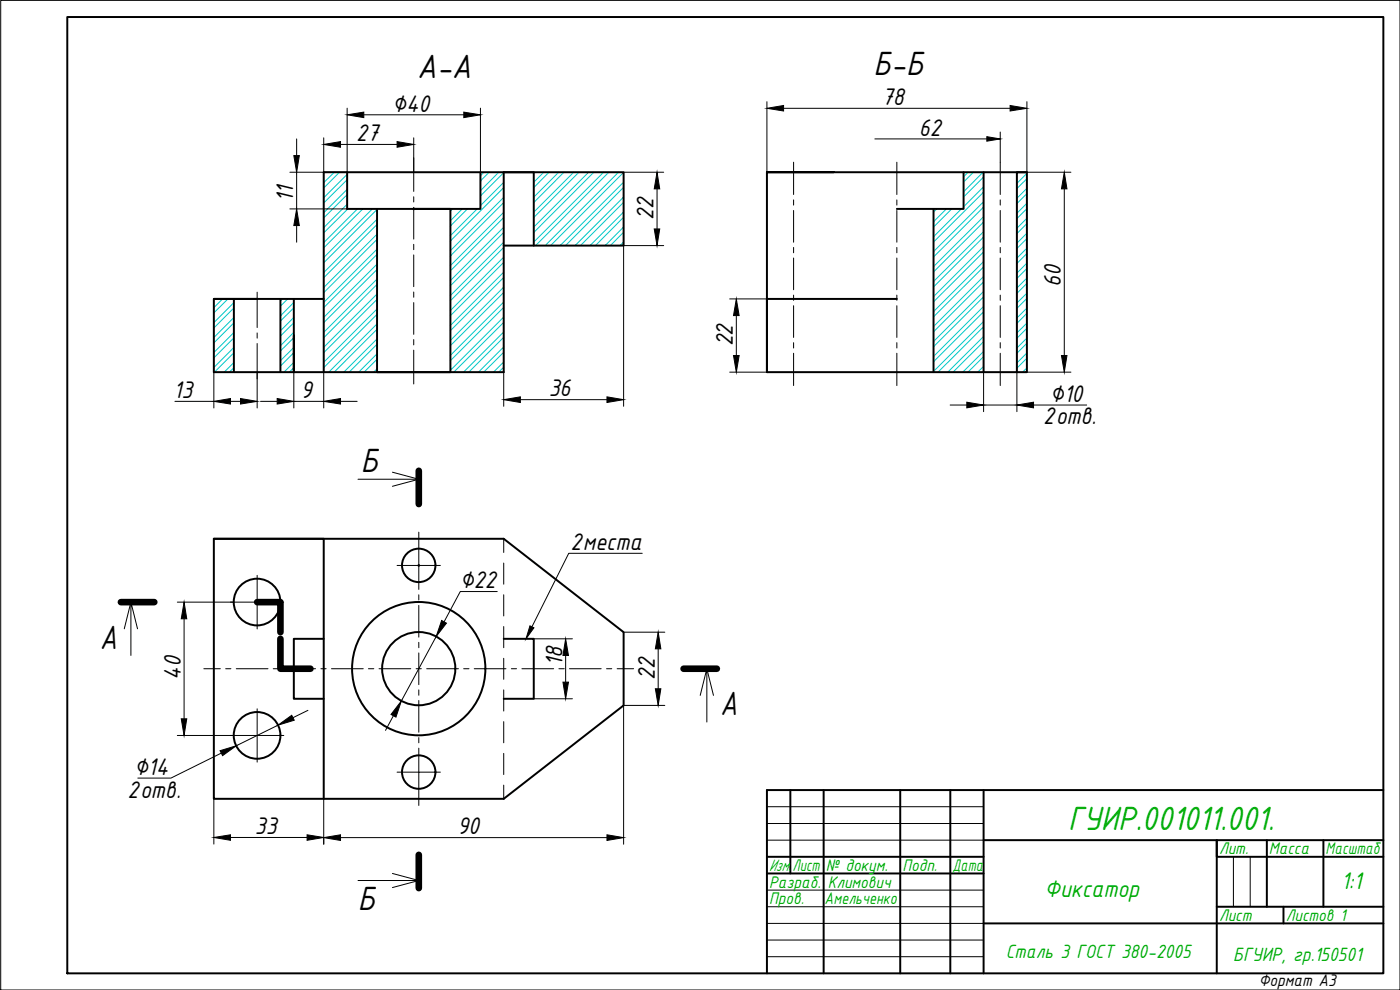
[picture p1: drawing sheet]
<svg xmlns="http://www.w3.org/2000/svg" width="420mm" height="297mm" viewBox="0 0 420 297" stroke-linecap="round" stroke-linejoin="round" font-family="sans-serif">
<!-- layer: 0 -->
<g fill="none" stroke="#000" stroke-width=".3">
<path d="M.2 .1h420v296.9h-420zM107.4 143.8h18.3M117.8 141.7l7.9 2.1-7.9 2.1M39.3 180.7l-2 8M41.3 188.7l-2-8v16M210.1 208.6l2-8v16M212.1 200.6l2 8M230.2 242h65M230.2 247.1h65M230.2 252.1h65M370.2 257.1v15M375.2 257.1v15"/>
<path d="M107.4 264.2h18.3M117.8 262.1l7.9 2.1-7.9 2.1M230.2 267.1h65M230.2 272.1h65M230.2 277.1h65M230.2 282.1h65M230.2 287h65"/>
</g>
<g fill="none" stroke="#000" stroke-width=".59">
<path d="M20.2 5.1h395v286.9h-395zM97.2 51.7h54v60h-87v-22h33zM104.2 51.7v11h40v-11M230.2 51.7v60h78v-60h-78h20M289.2 51.7v11h-20M295.2 51.7v60M308.2 51.7h-3v60M113.2 62.7v49h22v-49h-11M151.2 73.7h36v-22h-36h9v22M280.2 62.7v49M64.2 89.7h13M70.2 89.7v22"/>
<path d="M84.2 89.7v22M88.2 89.7v22v-11M97.2 89.7v22M269.2 89.7h-39v22M64.2 161.7h87l36 28v22l-36 28h-87zM64.2 161.7h33v78M77.2 180.7h7M84.2 191.7v8.9h9M84.2 180.7v9v-4.5M97.2 191.7h-9v18h9M151.2 191.7h9v18h-9M237.2 237.1v25"/>
<path d="M247.2 237.1v54.9M270.2 237.1v54.9M285.2 237.1v54.9M295.2 237.1v54.9M415.2 237.1h-185v54.9M230.2 257.1h65M295.2 252.1h120M380.2 252.1v20M397.2 252.1v20M415.2 257.1h-50v-5v39.9M230.2 262.1h65M295.2 277.1h120"/>
<path d="M365.2 272.1h50M385.2 272.1v5"/>
<circle cx="125.7" cy="169.6" r="5"/>
<circle cx="77.2" cy="180.6" r="7"/>
<circle cx="125.7" cy="200.6" r="20"/>
<circle cx="125.7" cy="200.6" r="11"/>
<circle cx="77.2" cy="220.6" r="7"/>
<circle cx="125.7" cy="231.7" r="5"/>
</g>
<g fill="none" stroke="#000" stroke-width=".3">
<path d="M124.2 47.3v10.1M124.2 59v1.6M238.2 48.7v9.7M238.2 60v1.5M269.2 48.7v9.7M269.2 60v1.5M300.2 48.7v9.7M300.2 60v1.5M124.2 62.2v9.5M124.2 73.3v1.6M124.2 76.5v9.5M238.2 63.1v9.6"/>
<path d="M238.2 74.2v1.6M238.2 77.4v9.5M269.2 63.1v9.6M269.2 74.2v1.6M269.2 77.4v9.5M300.2 63.1v9.6M300.2 74.2v1.6M300.2 77.4v9.5M77.2 87.7v10.6M77.2 99.9v1.6M124.2 87.6v1.6M124.2 90.8v9.5"/>
<path d="M238.2 88.5v1.6M238.2 91.7v9.5M269.2 88.5v1.6M269.2 91.7v9.5M300.2 88.5v1.6M300.2 91.7v9.5M77.2 103.1v10.6M124.2 101.9v1.6M124.2 105.1v10.1M238.2 102.8v1.6M238.2 106v9.7M269.2 102.8v1.6"/>
<path d="M269.2 106v9.7M300.2 102.8v1.6M300.2 106v9.7M125.7 159.7v17.2M77.2 172.6v16.1M119.2 169.7h13M125.7 178.5v1.5M151.2 161.7v4.1M151.2 168.9v6.4M151.2 178.5v6.3M69.2 180.7h15.9M125.7 181.6v9.6"/>
<path d="M125.7 192.7v1.6M125.7 195.9v9.5M151.2 188v6.3M151.2 197.5v6.3M61.2 200.6h4.9M67.7 200.6h1.6M70.9 200.6h9.5M77.2 212.7v8h8M82 200.6h1.6M85.2 200.6h9.5M96.3 200.6h1.6M99.5 200.6h9.5"/>
<path d="M110.6 200.6h1.6M113.7 200.6h9.6M124.9 200.6h1.5M125.7 207v1.6M125.7 210.2v9.5M128.1 200.6h9.5M139.1 200.6h1.7M142.3 200.6h9.5M151.2 207v6.3M151.2 216.5v6.4M153.5 200.6h1.5M156.6 200.6h9.6"/>
<path d="M167.7 200.6h1.6M170.9 200.6h9.5M182 200.6h1.6M185.2 200.6h5M69.2 220.7h8v8M125.7 221.3v1.6M125.7 224.5v7.2h-6.5M132.2 231.7h-6.5v10M151.2 226v6.4M151.2 235.6v4.1"/>
</g>
<g fill="none" stroke="#00c7c7" stroke-width=".3">
<path d="M97.4 51.7l-.2 .2M100.3 51.7l-3.1 3.1M101.9 51.7l-4.7 4.7M104.2 53.9l-7 7M104.2 58.4l-7 7M104.2 52.3l-7 7M104.2 56.8l-7 7M145.2 51.7l-1 1M146.8 51.7l-2.6 2.6M149.7 51.7l-5.5 5.5M151.2 51.8l-7 7M151.2 56.3l-16 16"/>
<path d="M151.2 54.7l-7 7M151.2 59.2l-16 16M160.3 51.7l-.1 .1M163.2 51.7l-3 3M164.8 51.7l-4.6 4.6M167.7 51.7l-7.5 7.5M169.2 51.7l-9 9.1M172.2 51.7l-12 12M173.7 51.7l-13.5 13.6M176.7 51.7l-16.5 16.4M178.2 51.7l-18 18.1M181.1 51.7l-20.9 20.9"/>
<path d="M182.7 51.7l-22 22M185.6 51.7l-22 22M187.2 51.7l-22 22M187.2 56.2l-17.5 17.5M187.2 54.6l-19.1 19.1M187.2 59.1l-14.6 14.6M290.5 51.7l-1.3 1.4M292.1 51.7l-2.9 2.9M295 51.7l-5.8 5.9M295.2 53.1l-6 6M295.2 57.6l-15 15M295.2 56l-6 6"/>
<path d="M305.6 51.7l-.4 .4M308.2 53.6l-3 3M308.2 58.1l-3 3M308.2 52l-3 3M308.2 56.5l-3 3M104.2 61.3l-7 7M104.4 62.7l-7.2 7.2M107.3 62.7l-10.1 10.1M108.9 62.7l-11.7 11.7M111.8 62.7l-14.6 14.6M113.2 62.9l-16 16M113.2 67.3l-16 16"/>
<path d="M113.2 71.8l-16 16M113.2 76.3l-16 16M113.2 65.8l-16 16M113.2 70.3l-16 16M113.2 74.7l-16 16M113.2 79.2l-16 16M135.8 62.7l-.6 .6M138.7 62.7l-3.5 3.5M140.3 62.7l-5.1 5.1M143.2 62.7l-8 8M151.2 60.8l-16 16M151.2 65.3l-16 16"/>
<path d="M151.2 69.8l-16 16M151.2 74.2l-16 16M151.2 78.7l-16 16M151.2 63.7l-16 16M151.2 68.2l-16 16M151.2 72.7l-16 16M151.2 77.2l-16 16M187.2 60.7l-13 13M187.2 65.2l-8.5 8.5M187.2 69.7l-4 4M187.2 63.6l-10.1 10.1M187.2 68.1l-5.6 5.6"/>
<path d="M187.2 72.6l-1.1 1.1M281.1 62.7l-.9 1M284 62.7l-3.8 3.8M285.6 62.7l-5.4 5.4M288.5 62.7l-8.3 8.3M295.2 62.1l-15 15M295.2 66.6l-15 15M295.2 71.1l-15 15M295.2 75.6l-15 15M295.2 60.5l-15 15M295.2 65l-15 15M295.2 69.5l-15 15"/>
<path d="M295.2 74l-15 15M295.2 78.5l-15 15M308.2 62.6l-3 3M308.2 67.1l-3 3M308.2 71.6l-3 3M308.2 76.1l-3 3M308.2 61l-3 3M308.2 65.5l-3 3M308.2 70l-3 3M308.2 74.5l-3 3M308.2 78.9l-3 3M66.8 89.7l-2.6 2.6"/>
<path d="M68.4 89.7l-4.2 4.2M70.2 92.4l-6 6M70.2 96.9l-6 6M70.2 90.8l-6 6M70.2 95.3l-6 6M70.2 99.8l-6 6M84.8 89.7l-.6 .6M86.4 89.7l-2.2 2.1M88.2 92.4l-4 3.9M88.2 96.8l-4 4M88.2 90.7l-4 4.1M88.2 95.2l-4 4.1"/>
<path d="M88.2 99.7l-4 4M113.2 80.8l-16 16M113.2 85.3l-16 16M113.2 89.8l-16 16M113.2 94.3l-16 16M113.2 98.8l-12.9 12.9M113.2 83.7l-16 16M113.2 88.2l-16 16M113.2 92.7l-16 16M113.2 97.2l-14.5 14.5M151.2 83.3l-16 15.9M151.2 87.7l-16 16"/>
<path d="M151.2 92.2l-16 16M151.2 96.7l-15 15M151.2 81.6l-16 16M151.2 86.1l-16 16M151.2 90.6l-16 16M151.2 95.1l-16 16M151.2 99.6l-12.1 12.1M295.2 80.1l-15 15M295.2 84.6l-15 15M295.2 89.1l-15 14.9M295.2 93.5l-15 15M295.2 98l-13.7 13.7"/>
<path d="M295.2 83l-15 15M295.2 87.4l-15 15.1M295.2 91.9l-15 15.1M295.2 96.5l-15 14.9M308.2 80.5l-3 3.1M308.2 85l-3 3M308.2 89.5l-3 3M308.2 94l-3 3M308.2 98.5l-3 3M308.2 83.4l-3 3M308.2 88l-3 2.9M308.2 92.4l-3 3"/>
<path d="M308.2 96.9l-3 3M70.2 101.4l-6 6M70.2 105.9l-5.9 5.8M70.2 110.3l-1.4 1.4M70.2 104.3l-6 6M70.2 108.8l-2.9 2.9M88.2 101.3l-4 4M88.2 105.8l-4 4M88.2 110.3l-1.4 1.4M88.2 104.3l-4 3.9M88.2 108.7l-3 3M113.2 103.3l-8.4 8.4"/>
<path d="M113.2 107.8l-3.9 3.9M113.2 101.7l-10 10M113.2 106.2l-5.5 5.5M113.2 110.6l-1.1 1.1M151.2 101.2l-10.5 10.5M151.2 105.7l-6 6M151.2 110.2l-1.6 1.5M151.2 104.1l-7.6 7.6M151.2 108.6l-3.1 3.1M295.2 102.5l-9.2 9.2M295.2 107l-4.7 4.7M295.2 111.5l-.2 .2"/>
<path d="M295.2 101l-10.8 10.7M295.2 105.4l-6.3 6.3M295.2 109.9l-1.8 1.8M308.2 103l-3 3M308.2 107.5l-3 3M308.2 101.4l-3 3M308.2 105.9l-3 3M308.2 110.4l-1.3 1.3"/>
</g>
<!-- layer: 0 -->
<g fill="#000" stroke="#000" stroke-width=".3">
<circle cx="124.2" cy="62.7" r=".25"/>
<circle cx="125.7" cy="169.7" r=".25"/>
<circle cx="84.2" cy="200.6" r=".25"/>
</g>
<g fill="none" stroke="#000" stroke-width=".3">
<path d="M104.2 32.5v19.2h-17.2M109.2 34.4h30M144.2 32.5v19.2M230.2 30.5v21.2M235.2 32.5h67.9M300.2 39.6v2.1M308.2 30.5v21.2h13.2M89 41.7v5M89 51.7v11M97.2 41.3v10.4M102.2 43.3h17M124.2 41.3v10.4"/>
<path d="M187.2 51.7h12M197.2 56.7v12M262.6 41.7h33.6M297.8 41.7h2.4v7M319.4 56.7v50M87 62.7h17.2M89 67.7v5M199.2 73.7h-12v48.2M219 89.7h11.2M221 94.7v12M64.2 111.7v10.7M77.2 111.7v10.7"/>
<path d="M88.2 111.7v10.7M97.2 111.7v10.7M151.2 111.7v10.2M156.2 119.9h26M219 111.7h11.2M295.2 111.7v11.8M305.2 111.7v11.8M308.2 111.7h13.2M52.5 120.4h11.7M69.2 120.4h3M78.2 120.4h5M88.2 120.4h9"/>
<path d="M102.2 120.4h5M285.2 121.5h5M295.2 121.5h10M310.2 121.5h15.9M149.2 177.5h-11.1l-4.8 9.1M192.7 166h-22l-11.1 22.1M53.2 180.7h17M55.2 185.7v30M130.9 191l-10.5 19.3M160.2 191.7h11.6M169.8 196.7v8M187.2 189.7h12.3"/>
<path d="M197.5 194.7v12M83.4 217.6l-12.5 6.2M92.4 213.1l-4.5 2.2M118.1 214.7l-2.4 4.4M160.2 209.7h11.6M199.5 211.7h-12.3v41.6M53.2 220.7h17M64.2 239.7v13.6M66.4 226l-15.1 7.5h-9.9M97.2 239.7v13.6M69.2 251.3h23M102.2 251.3h80"/>
</g>
<g fill="#000" stroke="#000" stroke-width=".3">
<path d="M104.2 34.4l5-.8v1.7zM139.2 33.6l5 .8-5 .9zM230.2 32.5l5-.8v1.6zM303.1 31.7l5.1 .8-5.1 .8zM88.2 46.7h1.6l-.8 5zM97.2 43.3l5-.8v1.7zM119.2 42.5l5 .8-5 .9zM197.2 51.7l.8 5h-1.7zM296.2 41l4 .7-4 .7zM319.4 51.7l.8 5h-1.6zM89 62.7l.8 5h-1.6zM196.3 68.7h1.7l-.8 5z"/>
<path d="M221 89.7l.8 5h-1.7zM64.2 120.4l5-.8v1.6zM72.2 119.6l5 .8-5 .8zM83.2 119.6l5 .8-5 .8zM97.2 120.4l5-.8v1.6zM151.2 119.9l5-.8v1.7zM182.2 119.1l5 .8-5 .9zM220.1 106.7h1.7l-.8 5zM318.6 106.7h1.6l-.8 5zM290.2 120.7l5 .8-5 .9zM305.2 121.5l5-.8v1.7zM55.2 180.7l.8 5h-1.6z"/>
<path d="M132.5 186.2l1.5 .8-3.1 4zM159 187.8l1.2 .6-2.3 3.3zM169.8 191.7l.8 5h-1.6zM197.5 189.7l.8 5h-1.6zM54.4 215.7h1.6l-.8 5zM83.4 217.6l4.1-3 .8 1.5zM120.4 210.3l-1.6 4.9-1.5-.8zM169 204.7h1.6l-.8 5zM196.7 206.7h1.6l-.8 5zM66 225.2l4.9-1.4-4.1 2.9zM64.2 251.3l5-.8v1.6zM92.2 250.5l5 .8-5 .8z"/>
<path d="M97.2 251.3l5-.8v1.7zM182.2 250.5l5 .8-5 .9z"/>
</g>
<!-- layer: 0 -->
<path d="M36.3 180.7h10M205.1 200.6h10" fill="none" stroke="#000" stroke-width="1"/>
<path d="M125.7 141.3v9.9M36.3 180.7h10M77.2 180.7h7v9M84.2 191.7v8.9h9M205.1 200.6h10M125.7 256.5v10" fill="none" stroke="#000" stroke-width="2"/>
<g font-size="10.9">
<text x="125.2" y="23.5">А-А</text>
<text x="262.2" y="22.5">Б-Б</text>
<text x="108.3" y="141.7">Б</text>
<text x="29.9" y="194.6">A</text>
<text x="216.2" y="214.6">A</text>
<text x="107.4" y="273">Б</text>
</g>
<text font-size="10.9" fill="#00ad00" x="320.5" y="249.2">ГУИР.001011.001.</text>
<g font-size="7.8">
<text x="117.7" y="33.5">∅40</text>
<text x="264.7" y="31.4">78</text>
<text x="275.8" y="40.8">62</text>
<text x="106.9" y="42.3">27</text>
<text x="88" y="60.5" transform="rotate(-90 88 60.5)">11</text>
<text x="196.2" y="66" transform="rotate(-90 196.2 66)">22</text>
<text x="318.4" y="86" transform="rotate(-90 318.4 86)">60</text>
<text x="220" y="104" transform="rotate(-90 220 104)">22</text>
<text x="52.1" y="119.4">13</text>
<text x="90.3" y="119.4">9</text>
<text x="164.7" y="118.9">36</text>
<text x="315" y="120.5">∅10</text>
<text x="313.1" y="127.2">2отв.</text>
<text x="171.2" y="165.1">2места</text>
<text x="138" y="176.5">∅22</text>
<text x="54.2" y="203.9" transform="rotate(-90 54.2 203.9)">40</text>
<text x="168.8" y="199.7" transform="rotate(-90 168.8 199.7)">18</text>
<text x="196.5" y="204.1" transform="rotate(-90 196.5 204.1)">22</text>
<text x="40.2" y="232.4">∅14</text>
<text x="38.3" y="239.5">2отв.</text>
<text x="76.5" y="250.3">33</text>
<text x="137.3" y="250.3">90</text>
</g>
<g font-size="7.8" fill="#00ad00">
<text x="313.5" y="269.1">Фиксатор</text>
<text x="402.5" y="266.8">1:1</text>
</g>
<g font-size="6.2" fill="#00ad00">
<text x="301.9" y="287.5">Сталь 3 ГОСТ 380-2005</text>
<text x="370.1" y="288.2">БГУИР, гр.150501</text>
</g>
<g font-size="5.4" fill="#00ad00">
<text x="365.8" y="256.4">Лит.</text>
<text x="380.8" y="256.4">Масса</text>
<text x="397.8" y="256.4">Масштаб</text>
<text x="230.8" y="261.4">Изм.</text>
<text x="237.9" y="261.4">Лист</text>
<text x="247.9" y="261.4">№ докум.</text>
<text x="270.8" y="261.4">Подп.</text>
<text x="285.8" y="261.4">Дата</text>
<text x="230.8" y="266.3">Разраб.</text>
<text x="248.4" y="266.3">Климович</text>
<text x="230.8" y="271.3">Пров.</text>
<text x="247.5" y="271.3">Амельченко</text>
<text x="365.8" y="276.4">Лист</text>
<text x="385.9" y="276.4">Листов 1</text>
</g>
<text font-size="5.4" x="377.8" y="295.8">Формат А3</text>
</svg>
